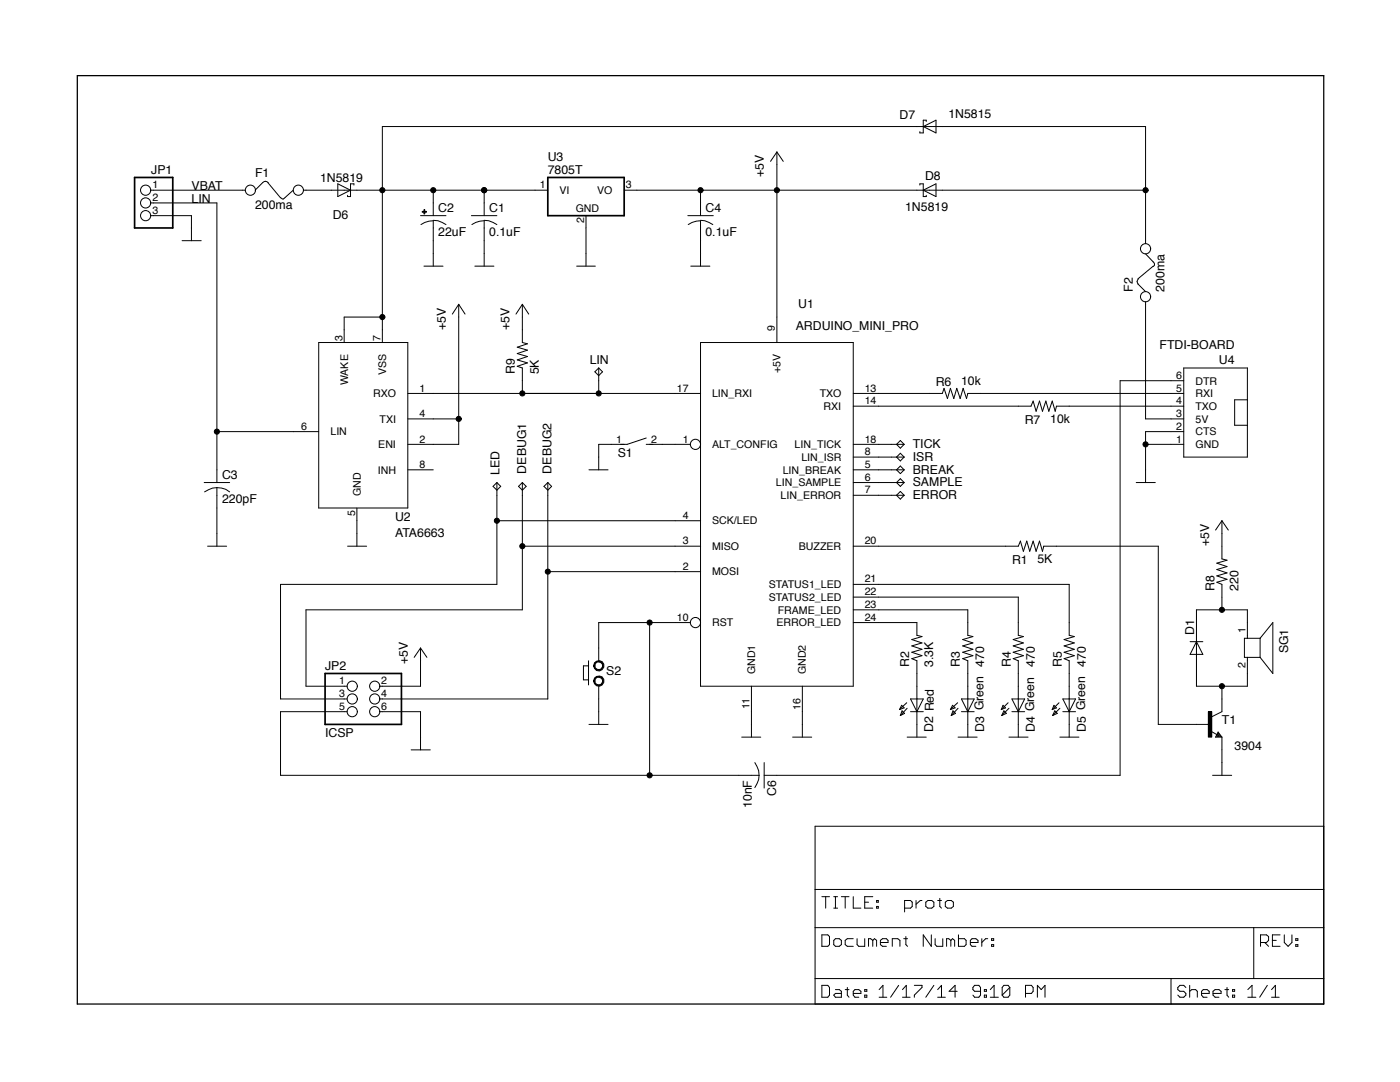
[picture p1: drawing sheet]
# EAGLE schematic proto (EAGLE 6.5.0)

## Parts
BREAK  TPPAD1-17  [P1-17]
C1  0.1uF  C-USC0805  [C0805]
C2  22uF  CPOL-USSMCC  [SMC_C]
C3  220pF  C-USC0805  [C0805]
C4  0.1uF  C-USC0805  [C0805]
C6  10nF  C-USC0805  [C0805]
D1  DIODE-MINIMELF  [MINIMELF]
D2  Red  HLMP6  [HLMP6]
D3  Green  HLMP6  [HLMP6]
D4  Green  HLMP6  [HLMP6]
D5  Green  HLMP6  [HLMP6]
D6  1N5819  MBRS320T3  [SMC]
D7  1N5815  MBRS320T3  [SMC]
D8  1N5819  MBRS320T3  [SMC]
DEBUG1  TPPAD1-17  [P1-17]
DEBUG2  TPPAD1-17  [P1-17]
ERROR  TPPAD1-17  [P1-17]
F1  200ma  FUSE  [FUSE]
F2  200ma  FUSE  [FUSE]
ISR  TPPAD1-17  [P1-17]
JP1  PINHD-1X3  [1X03]
JP2  ICSP  PINHD-2X3  [2X03]
LED  TPPAD1-17  [P1-17]
LIN  TPPAD1-17  [P1-17]
R1  5K  R-US_R0805  [R0805]
R2  3.3K  R-US_R0805  [R0805]
R3  470  R-US_R0805  [R0805]
R4  470  R-US_R0805  [R0805]
R5  470  R-US_R0805  [R0805]
R6  10k  R-US_R0805  [R0805]
R7  10k  R-US_R0805  [R0805]
R8  220  R-US_R0805  [R0805]
R9  5K  R-US_R0805  [R0805]
S1  DS01E  [DS-01]
S2  PUSH_BUTTON  [DUMMY-2]
SAMPLE  TPPAD1-17  [P1-17]
SG1  F/SMX  [F/SMX]
T1  3904  MMBT3904LT1-NPN-SOT23-BEC  [SOT23-BEC]
TICK  TPPAD1-17  [P1-17]
U1  ARDUINO_MINI_PRO  ARDUINO_MINI_PRODIP24-6  [ARDUINO-PRO-MINI]
U2  ATA6663  [SO-08]
U3  7805T  [TO220H]
U4  FTDI-BOARD  FTDI-OBARD  [FTDI-BOARD]

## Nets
+5V: C4.1 D8.C JP2.2 R8.2 R9.2 U1.9(+5V) U2.2(ENI) U2.4(TXI) U3.3(VO)
+12V: C1.1 C2.+ D6.C D7.C U2.3(WAKE) U2.7(VSS) U3.1(VI)
GND: C1.2 C2.- C3.2 C4.2 D2.K D3.K D4.K D5.K JP1.3 JP2.6 S1.1 S2.P$2 T1.E U1.11(GND1) U1.16(GND2) U2.5(GND) U3.2(GND) U4.1(GND) U4.2(CTS)
LIN: C3.1 JP1.2 U2.6(LIN)
N$1: D5.A R5.1
N$2: D4.A R4.1
N$3: D3.A R3.1
N$4: D2.A R2.1
N$5: BREAK.TP U1.5(LIN_BREAK)
N$6: SAMPLE.TP U1.6(LIN_SAMPLE)
N$7: R2.2 U1.24(ERROR_LED)
N$8: R3.2 U1.23(FRAME_LED)
N$9: R4.2 U1.22(STATUS2_LED)
N$10: R5.2 U1.21(STATUS1_LED)
N$11: ERROR.TP U1.7(LIN_ERROR)
N$12: D7.A D8.A F2.2
N$13: C6.1 U4.6(DTR)
N$14: R7.1 U1.14(RXI)
N$15: C6.2 JP2.5 S2.P$1 U1.10(RST)
N$16: F2.1 U4.3(5V)
N$17: R1.1 U1.20(BUZZER)
N$18: LIN.TP R9.1 U1.17(LIN_RXI) U2.1(RXO)
N$19: R1.2 T1.B
N$20: DEBUG2.TP JP2.4 U1.2(MOSI)
N$21: R7.2 U4.4(TXO)
N$22: R6.1 U1.13(TXO)
N$23: R6.2 U4.5(RXI)
N$24: D6.A F1.2
N$25: DEBUG1.TP JP2.1 U1.3(MISO)
N$26: TICK.TP U1.18(LIN_TICK)
N$27: S1.2 U1.1(ALT_CONFIG)
N$28: JP2.3 LED.TP U1.4(SCK/LED)
N$29: ISR.TP U1.8(LIN_ISR)
N$30: D1.C R8.1 SG1.1
N$31: D1.A SG1.2 T1.C
VBAT: F1.1 JP1.1
Unconnected: U2.8(INH)
